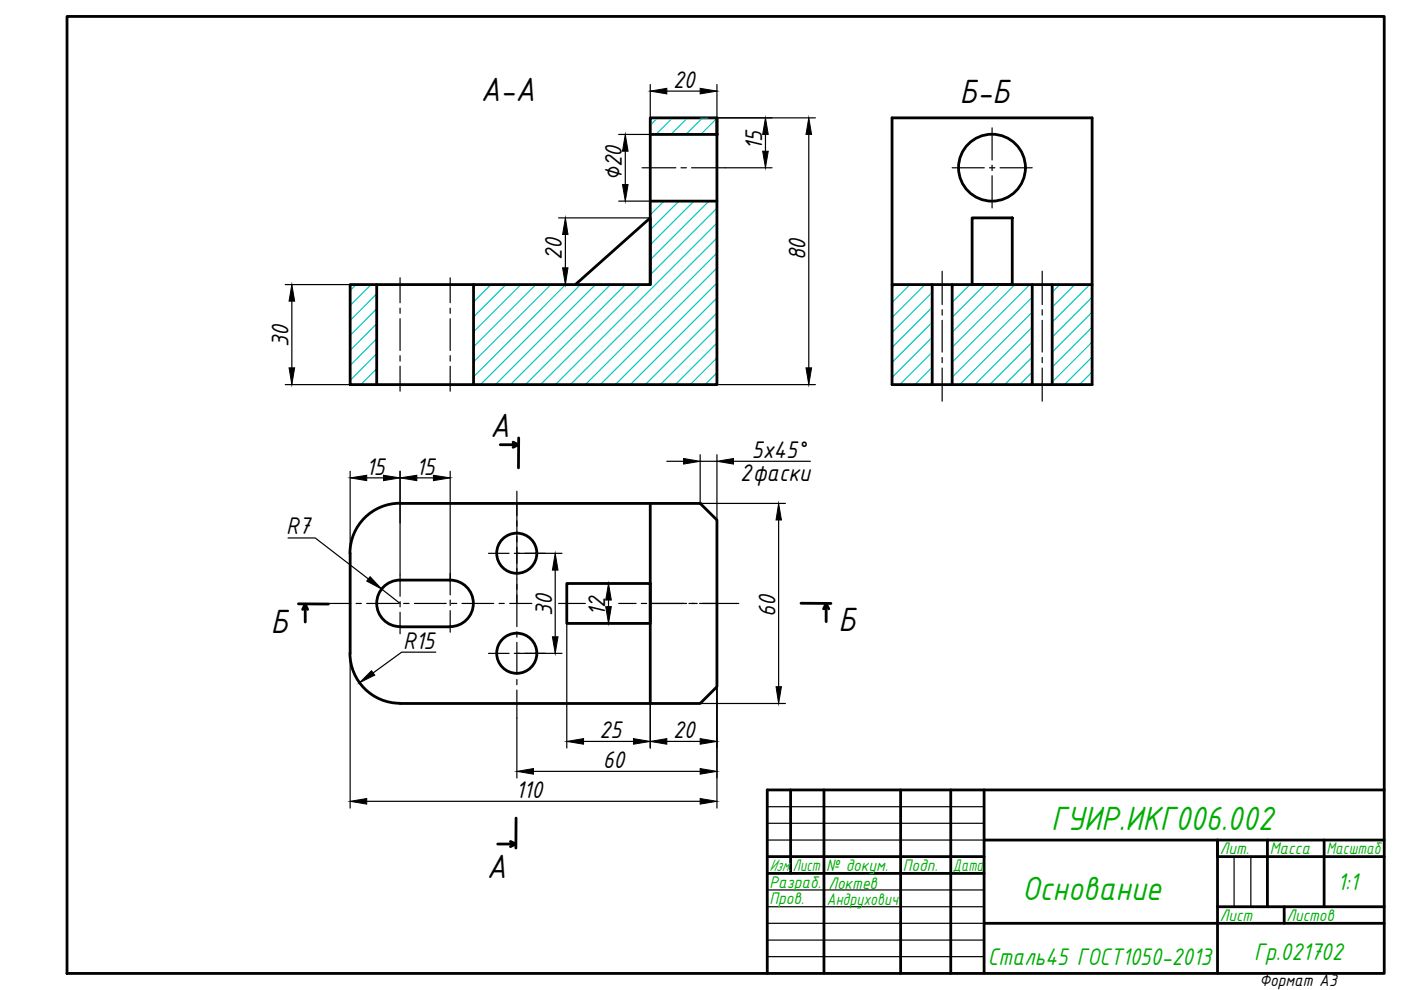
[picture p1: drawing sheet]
<svg xmlns="http://www.w3.org/2000/svg" width="297mm" height="210mm" viewBox="0 0 297 210" stroke-linecap="round" stroke-linejoin="round" font-family="sans-serif">
<!-- layer: 0 -->
<g fill="none" stroke="#000" stroke-width=".59">
<path d="M14.2 3.5h279.3v202.9h-279.3zM152 25v3.5h-14.1M189.1 25h42.4v56.5h-42.4zM137.9 42.6h14.1M206.1 46.2h8.5v14.1h-8.5zM74.2 60.3h63.7v-35.3h14.1v56.5h-77.8zM79.9 60.3v21.2M100.4 60.3v21.2M122 60.3l15.9-14.1v14.1M189.1 60.3h42.4M197.6 60.3v21.2M201.9 60.3v21.2"/>
<path d="M218.8 60.3v21.2M223.1 60.3v21.2M108.8 93.7l1.1 .6h-3.8M109.9 94.3l-1.1 .5M110 92.9l-.1 6.3M74.2 117.3v21.2M84.8 106.7a10.6 10.6 0 0 0-10.6 10.6M84.8 106.7h63.6l3.6 3.6v35.3l-3.6 3.6h-63.6M137.9 106.7v42.5M63.3 128l6.3 .1M64.2 129.2l.5-1.1v3.8M64.7 128.1l.5 1.1"/>
<path d="M74.2 138.5a10.6 10.6 0 0 0 10.6 10.6M84.8 132.9h10.6M95.4 123a4.9 4.9 0 0 1 5 4.9 4.9 4.9 0 0 1-5 5M95.4 123h-10.6a4.9 4.9 0 0 0-4.9 4.9 4.9 4.9 0 0 0 4.9 5M120.2 123.7h17.7v8.5h-17.7zM169.8 127.9h6.4M174.6 129.1l.6-1.1v3.8M175.2 128l.5 1.1M108.2 178.4l1.1 .6h-3.8M109.3 179l-1.1 .5M109.4 173.5v6.3M167.6 167.5v17.7"/>
<path d="M174.7 167.5v38.9M191 167.5v38.9M201.6 167.5v38.9M208.6 167.5v38.9M208.6 178.1h84.9M268.7 178.1v14.1M280.7 178.1v14.1M293.5 167.5h-130.8v38.9M162.7 181.6h45.9M162.7 185.2h45.9M208.6 195.8h84.9M258.1 192.2h35.4"/>
<path d="M272.3 192.2v3.6M293.5 181.6h-35.4v-3.5v28.3"/>
<circle cx="210.3" cy="35.6" r="7.1"/>
<circle cx="109.6" cy="117.3" r="4.3"/>
<circle cx="109.6" cy="138.5" r="4.3"/>
</g>
<path d="M162.7 171h45.9M162.7 174.6h45.9M162.7 178.1h45.9M162.7 188.7h45.9M162.7 192.2h45.9M162.7 199.3h45.9M162.7 195.8h45.9M261.6 181.6v10.6M265.2 181.6v10.6M162.7 202.8h45.9" fill="none" stroke="#000" stroke-width=".25"/>
<g fill="none" stroke="#000" stroke-width=".25">
<path d="M136.1 35.6h7.2M144.4 35.6h1.1M146.6 35.6h7.2M201.9 35.6h6.8M209.8 35.6h1.1M210.3 27.1v6.8M210.3 35v1.2M210.3 37.3v6.8M212 35.6h6.8M84.8 58.9v5.3M95.4 58.9v5.3M199.8 57.5v7.1"/>
<path d="M221 57.5v7.1M84.8 65.3v1.1M84.8 67.6v6.7M84.8 75.4v1.2M84.8 77.7v5.2M95.4 65.3v1.1M95.4 67.6v6.7M95.4 75.4v1.2M95.4 77.7v5.2M199.8 65.7v1.1M199.8 67.9v6.7M199.8 75.8v1.1"/>
<path d="M199.8 78v7.1M221 65.7v1.1M221 67.9v6.7M221 75.8v1.1M221 78v7.1M103.6 117.3h4.3M109 117.3h1.2M109.6 104.2v28.7M111.3 117.3h4.3M69.7 127.9h4.7M75.5 127.9h1.1M77.8 127.9h6.7"/>
<path d="M84.8 121.9v4.5M84.8 127.6v1.1M84.8 129.8v4.6M85.6 127.9h1.1M87.9 127.9h6.7M95.4 121.6v4.5M95.4 127.2v1.2M95.4 129.5v4.5M95.7 127.9h1.1M97.9 127.9h6.8M103.6 138.5h4.3M105.8 127.9h1.1"/>
<path d="M108.1 127.9h4.7M109 138.5h1.2M109.6 134v1.1M109.6 136.2v6.7M111.3 138.5h4.3M118.4 127.9h5.7M131.2 127.9h3.7M136 127.9h1.1M137.9 127.9h7.7M146.1 127.9h1.7M148.3 127.9h8.3M109.6 144.1v1.1"/>
<path d="M109.6 146.3v5.9"/>
</g>
<!-- layer: 0 -->
<g fill="#000" stroke="#000" stroke-width=".21">
<circle cx="152" cy="28.5" r=".25"/>
<circle cx="148.4" cy="106.7" r=".25"/>
</g>
<g fill="none" stroke="#00c7c7" stroke-width=".25">
<path d="M139.4 25l-1.5 1.6M142.6 25l-3.5 3.5M145.8 25l-3.6 3.5M149 25l-3.6 3.5M150.2 25h-1.8h3.6M152 25.1l-3.4 3.4M152 28.3l-.2 .2M140.8 42.6l-2.9 3M144 42.6l-6.1 6.1M147.1 42.6l-9.2 9.3M150.3 42.6l-12.4 12.5M152 44.1l-14.1 14.2"/>
<path d="M152 47.3l-34.2 34.2M152 50.5l-31.1 31M152 53.7l-27.9 27.8M152 56.8l-24.7 24.7M75.5 60.3l-1.3 1.3M78.7 60.3l-4.5 4.5M79.9 62.3l-5.7 5.7M79.9 65.5l-5.7 5.6M79.9 68.6l-5.7 5.7M79.9 71.8l-5.7 5.7M79.9 75l-5.7 5.7M79.9 78.2l-3.4 3.3"/>
<path d="M100.9 60.3l-.5 .5M104.1 60.3l-3.7 3.7M107.3 60.3l-6.9 6.9M110.4 60.3l-10 10.1M113.6 60.3l-13.2 13.2M116.8 60.3l-16.4 16.4M119.9 60.3l-19.5 19.6M123.1 60.3l-21.2 21.2M126.3 60.3l-21.2 21.2M129.4 60.3l-21.2 21.2M132.6 60.3l-21.2 21.2M135.8 60.3l-21.2 21.2"/>
<path d="M152 60l-21.5 21.5M152 63.2l-18.4 18.3M152 66.4l-15.2 15.1M152 69.5l-12 12M152 72.7l-8.8 8.8M152 75.9l-5.7 5.6M152 79.1l-2.5 2.4M189.8 60.3l-.7 .7M192.9 60.3l-3.8 3.8M196.1 60.3l-7 7M197.6 62l-8.5 8.5M197.6 65.2l-8.5 8.5"/>
<path d="M197.6 68.3l-8.5 8.5M197.6 71.5l-8.5 8.5M197.6 74.7l-6.8 6.8M197.6 77.9l-3.6 3.6M202.5 60.3l-.6 .6M205.6 60.3l-3.7 3.8M208.8 60.3l-6.9 7M212 60.3l-10.1 10.2M215.2 60.3l-13.3 13.3M218.3 60.3l-16.4 16.5M218.8 63l-16.9 17M218.8 66.2l-15.3 15.3"/>
<path d="M218.8 69.4l-12.1 12.1M218.8 72.5l-9 9M218.8 75.7l-5.8 5.8M218.8 78.9l-2.6 2.6M224.7 60.3l-1.6 1.6M227.9 60.3l-4.8 4.8M231 60.3l-7.9 8M231.5 63l-8.4 8.5M231.5 66.2l-8.4 8.4M231.5 69.4l-8.4 8.4M231.5 72.5l-8.4 8.5M231.5 75.7l-5.8 5.8"/>
<path d="M231.5 78.9l-2.6 2.6M79.9 81.3l-.2 .2M197.6 81l-.5 .5"/>
</g>
<g fill="none" stroke="#000" stroke-width=".25">
<path d="M137.9 17.9v10.6h-6.7M141.4 19.3h7M152 17.9v7.1M132.6 32.1v7M144.9 25h28M153.8 35.6h9.9M162.3 28.5v3.6M171.5 28.5v49.5M118.4 46.2h19.5M119.9 49.7v7.1M131.2 42.6h6.7M60.5 60.3h13.7"/>
<path d="M61.9 63.9v14.1M118.4 60.3h19.5M60.5 81.5h13.7M74.2 99.9v17.4M84.8 99.9v22M95.4 99.9v23.1M141.4 97.8h3.5M148.4 96.4v10.3h18.1M148.4 97.8h3.6M152 96.4v13.9M152 81.5h20.9M155.5 97.8h16.3"/>
<path d="M61.1 114.1h5.7l11.3 8.6M77.8 101.3h3.5M88.4 101.3h3.5M109.6 117.3h9.6M165.1 110.3v35.3M74.2 138.5v32.8M80.9 124.9l3.9 3M92.4 138.3h-7.2l-6.1 4.4M109.6 138.5h9.6M117.7 120.9v14.1M120.2 127.9v30.7M127.6 123.7h1.4"/>
<path d="M127.6 132.2h1.4M129 127.2v1.4M137.9 127.9v30.7M109.6 152.2v12.7M123.7 157.2h10.6M141.4 157.2h7M148.4 149.2h18.1M152 145.6v25.7M77.8 169.9h70.6M113.1 163.5h35.3"/>
</g>
<g fill="#000" stroke="#000" stroke-width=".21">
<path d="M137.9 19.3l3.5-.6v1.2zM148.4 18.7l3.6 .6-3.6 .6zM132.6 28.5l.6 3.6h-1.2zM132 39.1h1.2l-.6 3.5zM162.3 25l.6 3.5h-1.2zM161.7 32.1h1.2l-.6 3.5zM171.5 25l.6 3.5h-1.2zM119.3 56.8h1.1l-.5 3.5zM119.9 46.2l.5 3.5h-1.1zM61.9 60.3l.6 3.6h-1.2zM61.3 78h1.2l-.6 3.5zM170.9 78h1.2l-.6 3.5z"/>
<path d="M144.9 97.2l3.5 .6-3.5 .6zM152 97.8l3.5-.6v1.2zM74.2 101.3l3.6-.5v1.1zM81.3 100.8l3.5 .5-3.5 .6zM84.8 101.3l3.6-.5v1.1zM91.9 100.8l3.5 .5-3.5 .6zM165.1 106.7l.6 3.6h-1.2zM78.5 122.3l2.4 2.6-3.1-1.7zM117.7 117.3l.6 3.6h-1.2zM117.1 135h1.2l-.6 3.5zM129 123.7l.6 3.5h-1.2zM128.4 128.6h1.2l-.6 3.6z"/>
<path d="M78.8 142.2l.6 .9-3.2 1.7zM120.2 157.2l3.5-.6v1.2zM134.3 156.6l3.6 .6-3.6 .6zM137.9 157.2l3.5-.6v1.2zM148.4 156.6l3.6 .6-3.6 .6zM164.5 145.6h1.2l-.6 3.6zM74.2 169.9l3.6-.6v1.2zM109.6 163.5l3.5-.5v1.1zM148.4 169.3l3.6 .6-3.6 .6zM148.4 163l3.6 .5-3.6 .6z"/>
</g>
<g font-size="7.7">
<text x="101.9" y="21.4">А-А</text>
<text x="203.5" y="21.8">Б-Б</text>
<text x="103.9" y="92.7">А</text>
<text x="57.4" y="134.2">Б</text>
<text x="177.7" y="133.7">Б</text>
<text x="103.2" y="186.1">А</text>
</g>
<g font-size="7.7" fill="#00ad00">
<text x="222.9" y="176">ГУИР.ИКГ006.002</text>
<text x="216.7" y="190.9">Основание</text>
</g>
<g font-size="5.5">
<text x="142.7" y="18.6">20</text>
<text x="161.6" y="31.8" transform="rotate(-90 161.6 31.8)">15</text>
<text x="131.9" y="38.5" transform="rotate(-90 131.9 38.5)">∅20</text>
<text x="119.2" y="55.2" transform="rotate(-90 119.2 55.2)">20</text>
<text x="170.8" y="55.2" transform="rotate(-90 170.8 55.2)">80</text>
<text x="61.2" y="73.5" transform="rotate(-90 61.2 73.5)">30</text>
<text x="77.6" y="100.6">15</text>
<text x="88.3" y="100.6">15</text>
<text x="159.4" y="97.1">5x45°</text>
<text x="157" y="102">2фаски</text>
<text x="60.7" y="113.3">R7</text>
<text x="117" y="130.5" transform="rotate(-90 117 130.5)">30</text>
<text x="128.3" y="130.6" transform="rotate(-90 128.3 130.6)">12</text>
<text x="164.4" y="130.9" transform="rotate(-90 164.4 130.9)">60</text>
<text x="85.5" y="137.6">R15</text>
<text x="127.1" y="156.5">25</text>
<text x="142.7" y="156.5">20</text>
<text x="127.8" y="162.8">60</text>
<text x="109.4" y="169.2">110</text>
</g>
<g font-size="5.5" fill="#00ad00">
<text x="283.6" y="188.7">1:1</text>
<text x="265.9" y="203.6">Гр.021702</text>
<text x="209.5" y="204.7">Сталь45 ГОСТ1050-2013</text>
</g>
<g font-size="3.8" fill="#00ad00">
<text x="163.1" y="184.7">Изм.</text>
<text x="168.1" y="184.7">Лист</text>
<text x="175.2" y="184.7">№ докум.</text>
<text x="191.4" y="184.7">Подп.</text>
<text x="202" y="184.7">Дата</text>
<text x="258.6" y="181.2">Лит.</text>
<text x="269.2" y="181.2">Масса</text>
<text x="281.2" y="181.2">Масштаб</text>
<text x="163.1" y="188.2">Разраб.</text>
<text x="163.1" y="191.7">Пров.</text>
<text x="175.3" y="192">Андрухович</text>
<text x="175.6" y="188.4">Локтев</text>
<text x="258.6" y="195.3">Лист</text>
<text x="272.7" y="195.3">Листов</text>
</g>
<text font-size="3.8" x="267" y="209.1">Формат А3</text>
</svg>
